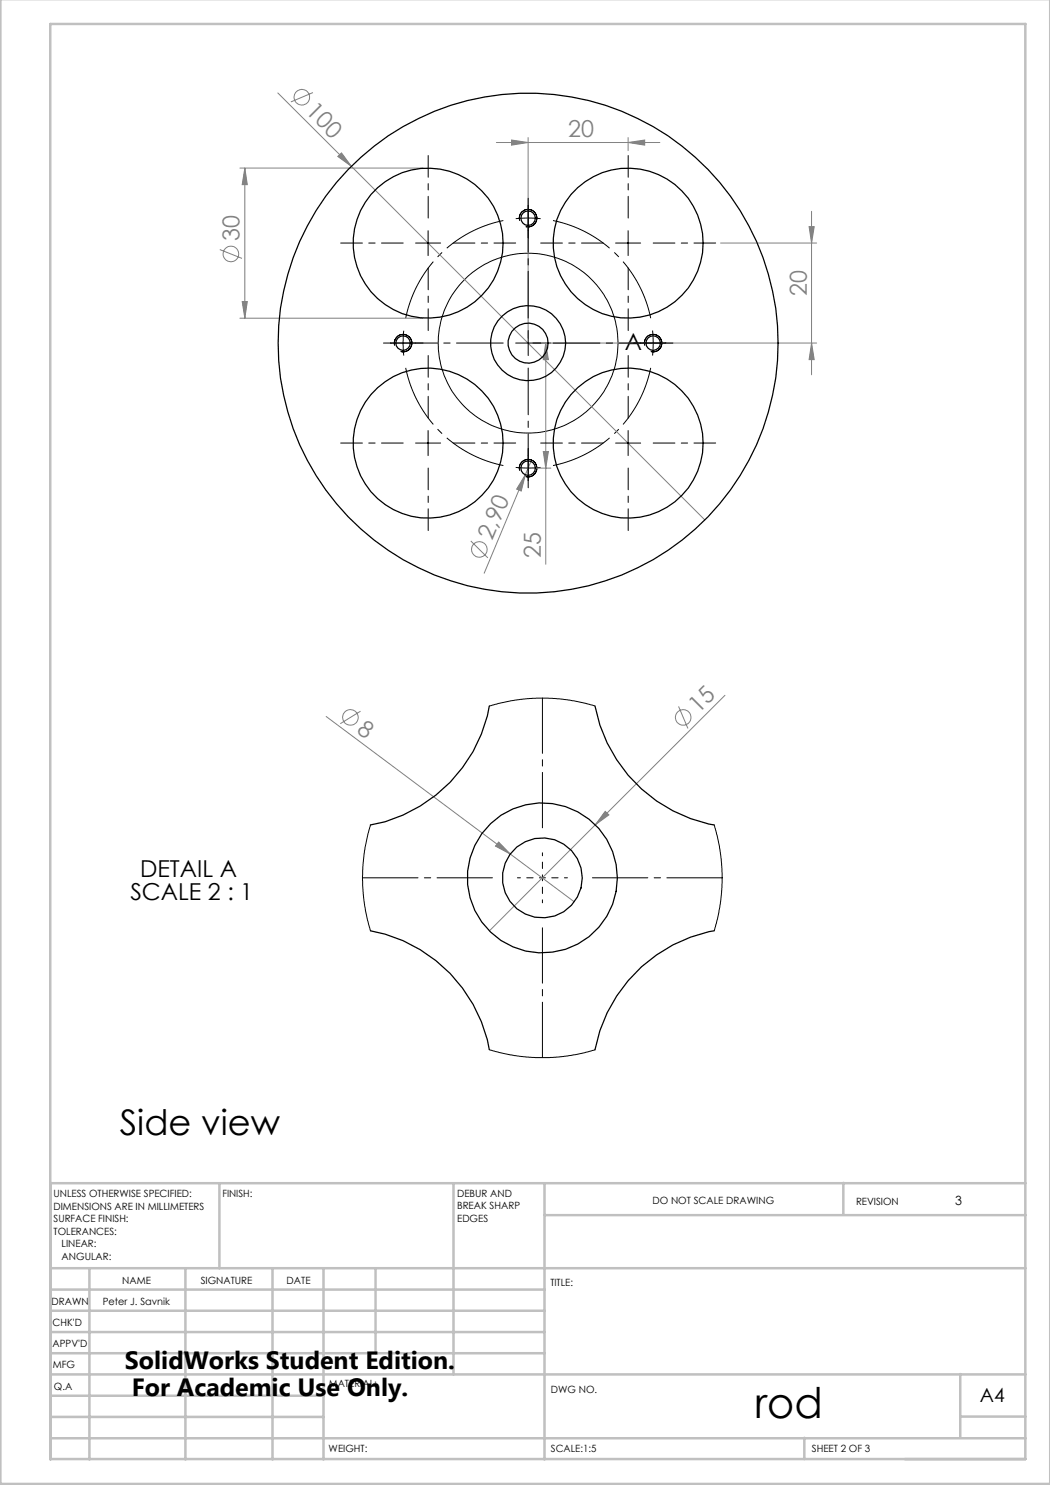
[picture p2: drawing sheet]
<svg xmlns="http://www.w3.org/2000/svg" width="210mm" height="297mm" viewBox="0 0 210 297" stroke-linecap="round" stroke-linejoin="round" font-family="sans-serif">
<g fill="none" stroke="#808080" stroke-width=".2">
<path d="M55.6 18.6l14.7 14.7M62.6 18.5l-4.4 1.9M48 33.6h36.6M49 33.6v30M49 33.6l.5 3.3h-1.1zM67.6 31.3l.7-.7 2 2.7zM70.3 33.3l70.7 70.7M99.3 28.5h32.7M102.3 28l3.3 .5-3.3 .5zM105.6 27.5v40.1M125.6 28.5l3.3-.5v1zM125.6 27.5v2.6"/>
<path d="M44 49.9l4.4 1.8M144.1 48.6h19.2M161.8 45.3h1l-.5 3.3zM162.3 42.3v32.7M48 63.6h36.6M48.4 60.3h1.1l-.5 3.3zM106.6 68.6h56.7M109.1 68.6l.6 3.3h-1zM109.1 68.6v44.3M162.3 68.6l.5 3.3h-1zM105.1 95l-.9 3.2-.9-.4zM105.1 95l-8.3 19.6"/>
<path d="M106.2 92.3l-1.1 2.7M106.6 93.6h3.6M108.7 90.3h1l-.6 3.3zM94.2 108.2l3.4 3.4M145 139.1l-47.1 47.1M65.2 143.3l36.9 27.5M72.1 142.2l-4 2.5M135.7 141.3l1.9 4.4M99.7 168.4l2.4 2.4-3-1.6zM102.1 170.8l12.8 9.6M121 162.3l.8 .7-2.7 2z"/>
<circle cx="60.4" cy="19.4" r="1.56"/>
<circle cx="46.2" cy="50.8" r="1.56"/>
<circle cx="95.9" cy="109.9" r="1.55"/>
<circle cx="70.1" cy="143.5" r="1.56"/>
<circle cx="136.6" cy="143.5" r="1.56"/>
</g>
<g fill="none" stroke="#000" stroke-width=".2">
<path d="M83.1 48.6h5M85.6 46.1v5M103.9 44.1a1.75 1.75 0 0 1 1.6-2.2 1.75 1.75 0 0 1 1.9 1.9 1.75 1.75 0 0 1-2.2 1.5M123.1 48.6h5M125.6 46.1v5M78.1 68.6h5M78.9 69.1a1.75 1.75 0 0 1 1.6-2.2 1.75 1.75 0 0 1 1.9 1.9 1.75 1.75 0 0 1-2.2 1.5M80.8 66.1l-.2 2.2 .2 2.8M128.9 69.1a1.75 1.75 0 0 1 1.6-2.2 1.75 1.75 0 0 1 1.9 1.9 1.75 1.75 0 0 1-2.2 1.5M83.1 88.6h5M85.6 86.1v5M103.9 94.1a1.75 1.75 0 0 1 1.6-2.2 1.75 1.75 0 0 1 1.9 1.9 1.75 1.75 0 0 1-2.2 1.5"/>
<path d="M123.1 88.6h5M125.6 86.1v5"/>
<circle cx="105.6" cy="68.6" r="18"/>
</g>
<path d="M105.6 43.6l-2.5 .1M105.6 43.6l2.5 .1M130.6 68.6l-.1-2.5M130.6 68.6l-.1 2.5M105.6 93.6l2.5-.1M105.6 93.6l-2.5-.1" fill="none" stroke="#000" stroke-width=".2" stroke-dasharray="15.2 1.3 1.3 1.3" stroke-linecap="butt"/>
<path d="M100.7 44.1a25 25 0 0 0-19.6 19.5M81.1 73.6a25 25 0 0 0 19.6 19.5M130.1 63.6a25 25 0 0 0-19.5-19.5M110.6 93.1a25 25 0 0 0 19.5-19.5" fill="none" stroke="#000" stroke-width=".2" stroke-dasharray="15.2 1.3 1.3 1.3" stroke-dashoffset="2.5" stroke-linecap="butt"/>
<path d="M108.5 175.6v-5M108.5 175.6h-5M108.5 175.6v5M108.5 175.6h5" fill="none" stroke="#000" stroke-width=".2" stroke-dasharray="15.2 1.3 1.3 1.3" stroke-dashoffset="14.6"/>
<path d="M98.5 175.6h-26M108.5 165.6v-26M118.5 175.6h25.9M108.5 185.6v25.9" fill="none" stroke="#000" stroke-width=".2" stroke-dasharray="15.2 1.3 1.3 1.3" stroke-dashoffset="4.2"/>
<g fill="none" stroke="#c0c0c0" stroke-width=".5">
<path d="M.1 -.1v296.9h209.9v-296.9M10.1 4.8h195v287h-195zM43.9 236.6v17M90.7 236.6v38.3M108.9 236.6v55.3M168.7 236.6v6.3M205.1 236.6h-195v55.3M10.1 253.6h195M10.1 257.9h98.8M17.9 253.6v38.3M37.1 253.6v38.3M54.5 253.6v38.3"/>
<path d="M64.7 253.6v38.3M75.1 253.6v17M108.9 243h96.2M10.1 270.6h98.8M10.1 266.4h98.8M10.1 262.1h98.8M10.1 279.1h54.6M10.1 274.9h195M192.1 274.8v12.7M10.1 287.7h195M10.1 283.4h54.6M160.9 287.5v4.3"/>
<path d="M192.1 283.3h13"/>
</g>
<g fill="none" stroke="#000" stroke-width=".2" stroke-dasharray="15.2 1.3 1.3 1.3" stroke-dashoffset="10.9">
<path d="M80.6 48.6h-12.5M85.6 43.6v-12.5M85.6 53.6v12.5M90.6 48.6h12.5M120.6 48.6h-12.5M125.6 43.6v-12.5M125.6 53.6v12.5M130.6 48.6h12.5M80.6 88.6h-12.5M85.6 83.6v-12.5M85.6 93.6v12.5M90.6 88.6h12.5"/>
<path d="M120.6 88.6h-12.5M125.6 83.6v-12.5M125.6 93.6v12.5M130.6 88.6h12.5"/>
</g>
<g fill="none" stroke="#000" stroke-width=".2" stroke-dasharray="15.2 1.3 1.3 1.3">
<path d="M105.6 43.6v-2.5M105.6 43.6v2.5M105.6 41.1v-1.4M105.6 46.1v1.5M78.1 68.6h-1.4M83.1 68.6h1.5M105.6 68.6v-2.5M105.6 68.6h-2.5M105.6 68.6v2.5M105.6 68.6h2.5M128.1 68.6h-1.4M130.6 68.6h2.5"/>
<path d="M130.6 68.6h-2.5M133.1 68.6h1.5M105.6 93.6v2.5M105.6 93.6v-2.5M105.6 96.1v1.5M105.6 91.1v-1.4"/>
</g>
<path d="M100.6 68.6h-22.5M105.6 63.6v-22.5M105.6 73.6v22.5M110.6 68.6h22.5" fill="none" stroke="#000" stroke-width=".2" stroke-dasharray="15.2 1.3 1.3 1.3" stroke-dashoffset="5.9"/>
<g fill="#808080">
<path d="M67.6 31.3l.7-.7 2 2.7z"/>
<path d="M99.7 168.4l2.4 2.4-3-1.6z"/>
<path d="M121 162.3l.8 .7-2.7 2z"/>
<path d="M105.1 95l-.9 3.2-.9-.4z"/>
<path d="M102.3 28l3.3 .5-3.3 .5zM125.6 28.5l3.3-.5v1z"/>
<path d="M108.7 90.3h1l-.6 3.3zM109.1 68.6l.6 3.3h-1zM162.3 68.6l.5 3.3h-1zM161.8 45.3h1l-.5 3.3z"/>
<path d="M49 33.6l.5 3.3h-1.1zM48.4 60.3h1.1l-.5 3.3z"/>
</g>
<g fill="none" stroke="#000" stroke-width=".25">
<path d="M97.9 141.2a29.6 29.6 0 0 1-23.8 23.8M119 141.2a29.8 29.8 0 0 0 23.8 23.8M74.1 186.2a29.6 29.6 0 0 1 23.8 23.7M142.8 186.2a29.8 29.8 0 0 0-23.8 23.8"/>
<circle cx="85.6" cy="48.6" r="15"/>
<circle cx="105.6" cy="43.6" r="1.45"/>
<circle cx="125.6" cy="48.6" r="15"/>
<circle cx="80.6" cy="68.6" r="1.45"/>
<circle cx="105.6" cy="68.6" r="50"/>
<circle cx="105.6" cy="68.6" r="4"/>
<circle cx="105.6" cy="68.6" r="7.5"/>
<circle cx="130.6" cy="68.6" r="1.45"/>
<circle cx="85.6" cy="88.6" r="15"/>
<circle cx="105.6" cy="93.6" r="1.45"/>
<circle cx="125.6" cy="88.6" r="15"/>
<circle cx="108.5" cy="175.6" r="8"/>
<circle cx="108.5" cy="175.6" r="15"/>
</g>
<path d="M97.9 141.2l4.5-1.1 4.9-.5 3.2 .1 2.9 .2 3.7 .7 1.9 .6M74.1 165l-1.2 5.3-.4 4.9 .1 3.1 .3 2.8 1.2 5.1M142.8 165l1.1 4.3 .5 5.3v2.9l-.3 3.2-.6 3-.7 2.5M97.9 209.9l5.1 1.2 4 .4h2.9l2.7-.2 2.7-.4 3.7-.9" fill="none" stroke="#000" stroke-width=".2"/>
<text font-size="8.5" x="151" y="283.5">rod</text>
<text font-size="7.1" x="24" y="227">Side view</text>
<g font-size="5">
<text x="25" y="273.7">SolidWorks Student Edition.</text>
<text x="26.4" y="279.2">For Academic Use Only.</text>
</g>
<g font-size="4.7" fill="#808080">
<text x="61" y="22.5" transform="rotate(45 61 22.5)">100</text>
<text x="113.6" y="27.5">20</text>
<text x="47.9" y="48.2" transform="rotate(-90 47.9 48.2)">30</text>
<text x="161.3" y="59.3" transform="rotate(-90 161.3 59.3)">20</text>
<text x="98.5" y="108.2" transform="rotate(-67 98.5 108.2)">2,90</text>
<text x="108.2" y="111.5" transform="rotate(-90 108.2 111.5)">25</text>
<text x="139.7" y="142.9" transform="rotate(-45 139.7 142.9)">15</text>
<text x="71.1" y="146.4" transform="rotate(37 71.1 146.4)">8</text>
</g>
<g font-size="4.7">
<text x="125" y="69.9">A</text>
<text x="26.1" y="179.9">SCALE 2 : 1</text>
<text x="28" y="175.4">DETAIL A</text>
</g>
<text font-size="3.9" x="196" y="280.4">A4</text>
<text font-size="2.5" x="191.1" y="240.9">3</text>
<g font-size="2">
<text x="10.7" y="239.5">UNLESS OTHERWISE SPECIFIED:</text>
<text x="44.5" y="239.5">FINISH:</text>
<text x="91.4" y="239.4">DEBUR AND</text>
<text x="10.7" y="242">DIMENSIONS ARE IN MILLIMETERS</text>
<text x="10.7" y="244.5">SURFACE FINISH:</text>
<text x="91.4" y="241.9">BREAK SHARP</text>
<text x="91.4" y="244.4">EDGES</text>
<text x="130.5" y="240.8">DO NOT SCALE DRAWING</text>
<text x="171.2" y="241">REVISION</text>
<text x="10.7" y="247">TOLERANCES:</text>
<text x="12.3" y="249.5">LINEAR:</text>
<text x="12.3" y="252">ANGULAR:</text>
<text x="24.4" y="256.9">NAME</text>
<text x="40.1" y="256.8">SIGNATURE</text>
<text x="57.3" y="256.8">DATE</text>
<text x="110.1" y="257.1">TITLE:</text>
<text x="10.3" y="260.9">DRAWN</text>
<text x="20.6" y="261">Peter J. Savnik</text>
<text x="10.5" y="269.3">APPV'D</text>
<text x="10.5" y="265.2">CHK'D</text>
<text x="10.6" y="273.6">MFG</text>
<text x="10.8" y="278">Q.A</text>
<text x="65.8" y="277.4">MATERIAL:</text>
<text x="110.2" y="278.5">DWG NO.</text>
<text x="65.7" y="290.4">WEIGHT:</text>
<text x="110.2" y="290.5">SCALE:1:5</text>
<text x="162.4" y="290.4">SHEET 2 OF 3</text>
</g>
</svg>
